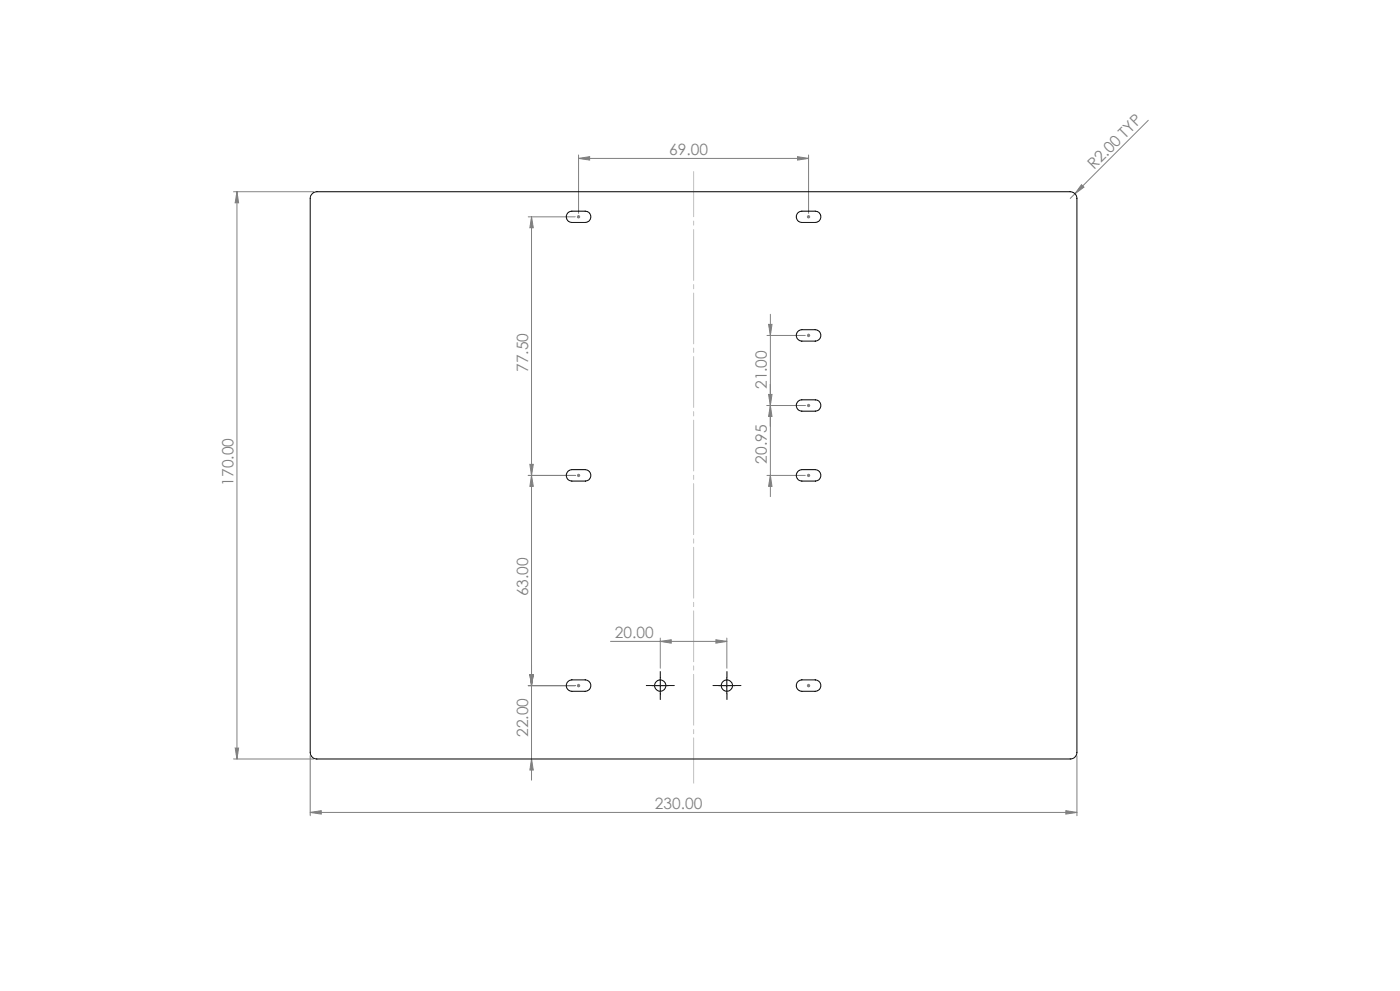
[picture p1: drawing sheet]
<svg xmlns="http://www.w3.org/2000/svg" width="420mm" height="297mm" viewBox="0 0 420 297" stroke-linecap="round" stroke-linejoin="round" font-family="sans-serif">
<g fill="none" stroke="#808080" stroke-width=".3">
<path d="M344.5 36.1l-23.4 23.4M70.1 57.5h24M71.1 57.5l.5 3.3h-1zM71.1 57.5v170M173.6 47.5l3.3-.5v1zM173.6 46.5v17.5M173.6 47.5h69M239.3 47l3.3 .5-3.3 .5zM242.6 46.5v17.5M324.4 55.3l.8 .8-2.7 2zM158.5 65h14.1M159.5 65l.5 3.3h-1z"/>
<path d="M159.5 65v168.8M173.1 65h1M173.2 64.6l.7 .7M173.6 64.5v1M173.9 64.6l-.7 .7M242.1 65h1M242.2 64.6l.7 .7M242.6 64.5v1M242.9 64.6l-.7 .7M230.6 97.2h1l-.5 3.3zM231.1 94.2v54.6M230.1 100.5h11.5"/>
<path d="M230.6 118.2h1l-.5 3.3zM242.1 100.5h1M242.2 100.2l.7 .7M242.6 100v1M242.9 100.2l-.7 .7M159 139.2h1l-.5 3.3zM230.1 121.5h11.5M231.1 121.5l.5 3.3h-1zM242.1 121.5h1M242.2 121.2l.7 .7M242.6 121v1M242.9 121.2l-.7 .7"/>
<path d="M158.5 142.5h14.1M159.5 142.5l.5 3.3h-1zM173.1 142.5h1M173.2 142.1l.7 .7M173.6 142v1M173.9 142.1l-.7 .7M230.1 142.5h11.5M231.1 142.5l.5 3.3h-1zM242.1 142.5h1M242.2 142.1l.7 .7M242.6 142v1M242.9 142.1l-.7 .7"/>
<path d="M183.2 192.2h34.9M198.1 192.2l3.3-.5v1.1zM198.1 191.2v9.1M214.8 191.7l3.3 .5-3.3 .6zM218.1 191.2v9.1M158.5 205.5h14.1M159 202.2h1l-.5 3.3zM173.1 205.5h1M173.2 205.1l.7 .7M173.6 205v1M173.9 205.1l-.7 .7M242.1 205.5h1"/>
<path d="M242.2 205.1l.7 .7M242.6 205v1M242.9 205.1l-.7 .7M70.1 227.5h24M70.6 224.2h1l-.5 3.3zM93.1 226.5v18M159.5 227.5l.5 3.3h-1zM323.1 226.5v18M93.1 243.5l3.3-.5v1zM93.1 243.5h230M319.8 243l3.3 .5-3.3 .5z"/>
</g>
<path d="M208.1 234.7v-183.3" fill="none" stroke="#c0c0c0" stroke-width=".3" stroke-dasharray="15.2 1.3 1.3 1.3" stroke-dashoffset="1.7"/>
<path d="M195.6 205.5h-1.7M198.1 203v-1.7M198.1 208v1.7M200.6 205.5h1.7M215.6 205.5h-1.7M218.1 203v-1.7M218.1 208v1.7M220.6 205.5h1.7" fill="none" stroke="#000" stroke-width=".3" stroke-dasharray="15.2 1.3 1.3 1.3"/>
<path d="M195.6 205.5h5M198.1 203v5M215.6 205.5h5M218.1 203v5" fill="none" stroke="#000" stroke-width=".3"/>
<g fill="#808080">
<path d="M324.4 55.3l.8 .8-2.7 2z"/>
<path d="M214.8 191.7l3.3 .5-3.3 .6zM198.1 192.2l3.3-.5v1.1z"/>
<path d="M173.6 47.5l3.3-.5v1zM239.3 47l3.3 .5-3.3 .5z"/>
<path d="M71.1 57.5l.5 3.3h-1zM70.6 224.2h1l-.5 3.3zM159.5 65l.5 3.3h-1zM159 139.2h1l-.5 3.3zM159.5 142.5l.5 3.3h-1zM159 202.2h1l-.5 3.3zM159 202.2h1l-.5 3.3zM159.5 227.5l.5 3.3h-1zM230.6 97.2h1l-.5 3.3zM231.1 121.5l.5 3.3h-1z"/>
<path d="M230.6 118.2h1l-.5 3.3zM231.1 142.5l.5 3.3h-1z"/>
<path d="M93.1 243.5l3.3-.5v1zM319.8 243l3.3 .5-3.3 .5z"/>
</g>
<g fill="none" stroke="#000" stroke-width=".3">
<path d="M93.7 58.1l1.4-.6h226a2.05 2.05 0 0 1 2 2v166a1.99 1.99 0 0 1-2 2h-226a1.99 1.99 0 0 1-2-2v-166l.1-.8zM170.5 63.7l1.1-.4h4a1.69 1.69 0 0 1 1.7 1.7 1.69 1.69 0 0 1-1.7 1.7h-4a1.71 1.71 0 0 1-1.6-1.2 1.71 1.71 0 0 1 .5-1.8zM239.5 63.7l1.1-.4h4a1.69 1.69 0 0 1 1.7 1.7 1.69 1.69 0 0 1-1.7 1.7h-4a1.71 1.71 0 0 1-1.6-1.2 1.71 1.71 0 0 1 .5-1.8zM239.5 99.2l1.1-.4h4a1.71 1.71 0 0 1 1.7 1.7 1.71 1.71 0 0 1-1.7 1.7h-4a1.71 1.71 0 0 1-1.6-1.1 1.71 1.71 0 0 1 .5-1.9zM239.5 120.2l1.1-.4h4a1.69 1.69 0 0 1 1.7 1.7 1.69 1.69 0 0 1-1.7 1.7h-4a1.71 1.71 0 0 1-1.6-1.1 1.71 1.71 0 0 1 .5-1.9zM170.5 141.2l1.1-.4h4a1.71 1.71 0 0 1 1.7 1.7 1.71 1.71 0 0 1-1.7 1.7h-4a1.71 1.71 0 0 1-1.6-1.1 1.71 1.71 0 0 1 .5-1.9zM239.5 141.2l1.1-.4h4a1.71 1.71 0 0 1 1.7 1.7 1.71 1.71 0 0 1-1.7 1.7h-4a1.71 1.71 0 0 1-1.6-1.1 1.71 1.71 0 0 1 .5-1.9zM170.5 204.2l1.1-.4h4a1.71 1.71 0 0 1 1.7 1.7 1.71 1.71 0 0 1-1.7 1.7h-4a1.71 1.71 0 0 1-1.6-1.1 1.71 1.71 0 0 1 .5-1.9zM239.5 204.2l1.1-.4h4a1.71 1.71 0 0 1 1.7 1.7 1.71 1.71 0 0 1-1.7 1.7h-4a1.71 1.71 0 0 1-1.6-1.1 1.71 1.71 0 0 1 .5-1.9z"/>
<circle cx="198.1" cy="205.5" r="1.7"/>
<circle cx="218.1" cy="205.5" r="1.7"/>
</g>
<g font-size="4.7" fill="#808080">
<text x="200.8" y="46.4">69.00</text>
<text x="328.3" y="50.9" transform="rotate(-45 328.3 50.9)">R2.00 TYP</text>
<text x="158.5" y="111.4" transform="rotate(-90 158.5 111.4)">77.50</text>
<text x="230.1" y="116.6" transform="rotate(-90 230.1 116.6)">21.00</text>
<text x="230.1" y="138.9" transform="rotate(-90 230.1 138.9)">20.95</text>
<text x="70.1" y="145.6" transform="rotate(-90 70.1 145.6)">170.00</text>
<text x="158.5" y="178.8" transform="rotate(-90 158.5 178.8)">63.00</text>
<text x="184.5" y="191.2">20.00</text>
<text x="158.5" y="220.9" transform="rotate(-90 158.5 220.9)">22.00</text>
<text x="196.5" y="242.4">230.00</text>
</g>
</svg>
